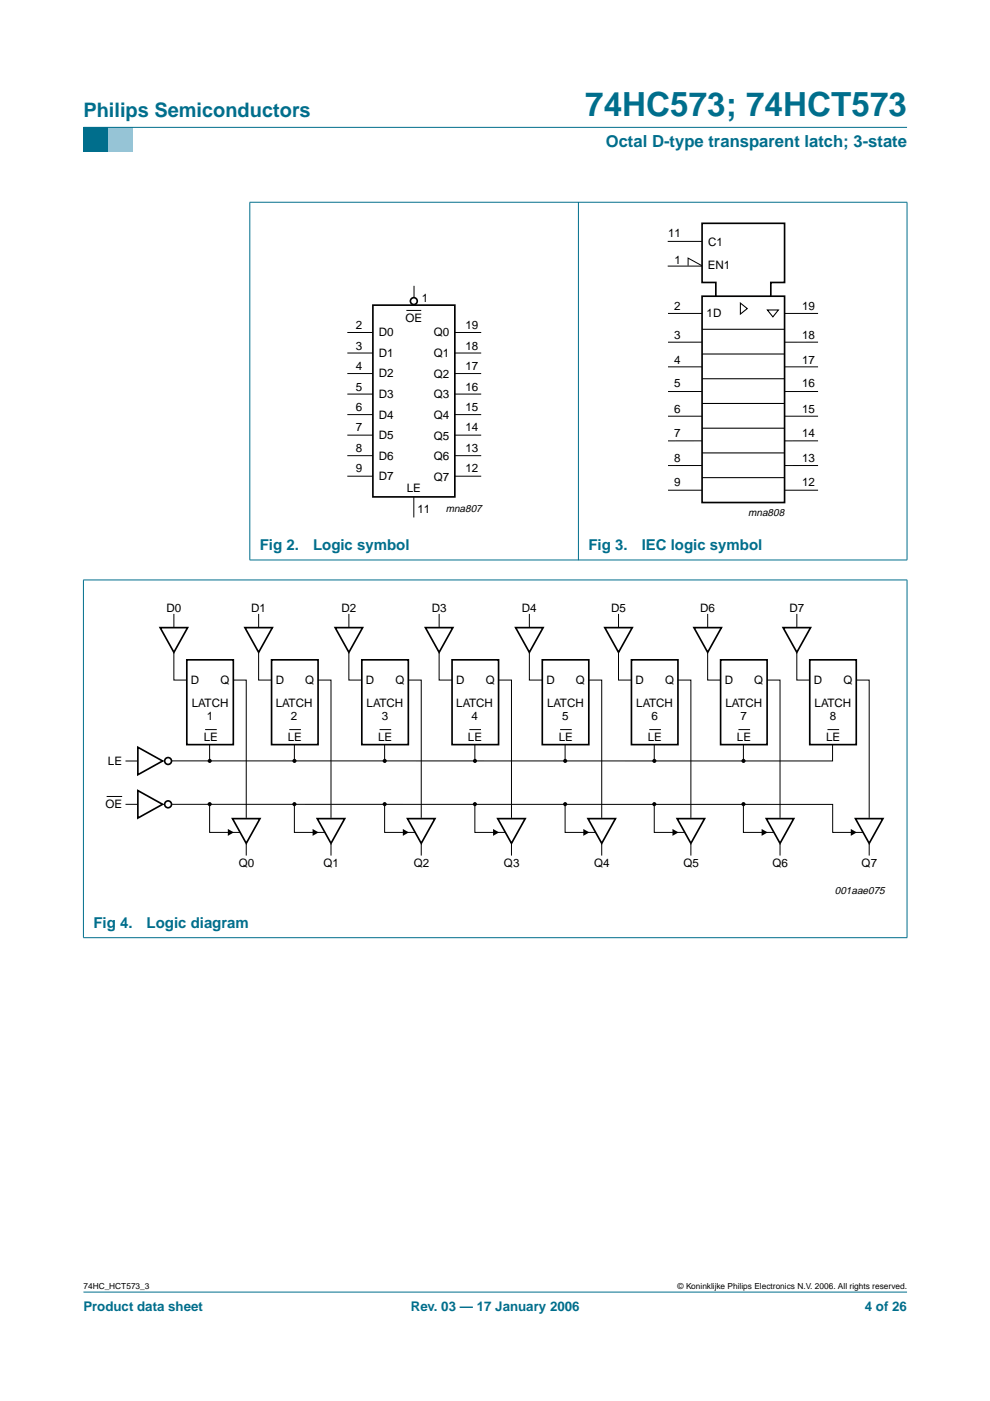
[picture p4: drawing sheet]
<svg xmlns="http://www.w3.org/2000/svg" width="210mm" height="297mm" viewBox="0 0 210 297" stroke-linecap="round" stroke-linejoin="round" font-family="sans-serif">
<path d="M17.7 273.9h174.6z" fill="#006e8c" stroke="#006e8c" stroke-width=".21"/>
<path d="M17.7 27h5.3v5.3h-5.3z" fill-rule="evenodd" fill="#006e8c"/>
<path d="M23 27h5.3v5.3h-5.3z" fill-rule="evenodd" fill="#96c4d6"/>
<g fill="#006e8c" stroke="#006e8c" stroke-width=".21">
<path d="M17.7 27h174.6z"/>
<path d="M53 42.9v75.8z"/>
<path d="M122.6 42.8v76z"/>
<path d="M192.3 42.9v75.8z"/>
<path d="M52.9 42.9h139.5z"/>
<path d="M52.9 118.7h139.5z"/>
<path d="M17.7 123v75.8z"/>
<path d="M192.3 123v75.8z"/>
<path d="M17.6 123h174.8z"/>
<path d="M17.6 198.8h174.8z"/>
</g>
<g fill="none" stroke="#000" stroke-width=".35">
<path d="M79.1 64.7h17.3v40.7h-17.3zM148.9 62.8h17.4v43.7h-17.4zM151.8 62.8v-2.9h-2.9v-12.6h17.4v12.6h-2.9v2.9M34 133.1h5.8l-2.9 5.2zM39.6 139.9h9.9v18h-9.9zM51.9 133.1h5.9l-3 5.2zM57.6 139.9h9.8v18h-9.8zM71.1 133.1h5.8l-2.9 5.2zM76.7 139.9h9.9v18h-9.9zM90.2 133.1h5.8l-2.9 5.2zM95.8 139.9h9.9v18h-9.9zM109.3 133.1h5.9l-3 5.2z"/>
<path d="M115 139.9h9.8v18h-9.8zM128.2 133.1h5.9l-3 5.2zM133.9 139.9h9.8v18h-9.8zM147.1 133.1h5.9l-3 5.2zM152.8 139.9h9.8v18h-9.8zM166 133.1h5.9l-3 5.2zM171.7 139.9h9.8v18h-9.8zM29.2 158.4l5.3 2.9-5.3 3zM29.2 167.6l5.3 2.9-5.3 2.9zM49.3 173.6h5.8l-2.9 5.2zM67.3 173.6h5.8l-2.9 5.2zM86.4 173.6h5.8l-2.9 5.2z"/>
<path d="M105.5 173.6h5.9l-3 5.2zM124.7 173.6h5.8l-2.9 5.2zM143.6 173.6h5.8l-2.9 5.2zM162.5 173.6h5.8l-2.9 5.2zM181.4 173.6h5.8l-2.9 5.2z"/>
<circle cx="87.7" cy="63.8" r=".73"/>
<circle cx="35.6" cy="170.5" r=".73"/>
<circle cx="35.6" cy="161.3" r=".73"/>
</g>
<g fill="none" stroke="#000" stroke-width=".21">
<path d="M141.6 51.2h7.3M141.6 56.4h7.3M145.9 56.3v-1.6l2.9 1.6M73.6 70.5h5.5M73.6 74.8h5.5M73.6 79.2h5.5M86.2 65.8h3.1M87.8 60.6v2.5M96.5 70.5h5.5M96.5 74.8h5.5M96.5 79.2h5.5M141.6 66.5h7.2"/>
<path d="M141.6 77.8h7.2M148.8 72.5l-7.2 .1M166.4 66.5h7M166.4 77.8h7M173.4 72.5l-7 .1M73.6 83.6h5.5M73.6 87.9h5.5M73.6 92.3h5.5M73.6 96.6h5.5M96.5 83.6h5.5M96.5 87.9h5.5M96.5 92.3h5.5"/>
<path d="M96.5 96.6h5.5M141.6 88.2h7.2M148.8 83h-7.2M148.8 93.5h-7.2M148.8 98.7h-7.2M166.4 88.2h7M173.4 83h-7M173.4 93.5h-7M173.4 98.7h-7M73.6 101h5.5M87.7 105.4v4.3M96.5 101h5.5"/>
<path d="M141.6 103.9h7.2M166.4 103.9h7M36.9 138.3v5.9h2.7M36.9 130.2v2.9M54.8 138.3v5.9h2.8M54.8 130.2v2.9M74 138.3v5.9h2.7M74 130.2v2.9M93.1 138.3v5.9h2.7M93.1 130.2v2.9M112.2 138.3v5.9h2.8M112.2 130.2v2.9"/>
<path d="M131.1 138.3v5.9h2.8M131.1 130.2v2.9M150 138.3v5.9h2.8M150 130.2v2.9M168.9 138.3v5.9h2.8M168.9 130.2v2.9M43.5 154.7h2.5M44.4 157.8v3.5M49.5 144.2h2.7v29.2M61.3 154.7h2.5M62.4 157.8v3.5M67.4 144.2h2.8v29.2"/>
<path d="M80.5 154.7h2.4M81.5 157.8v3.5M86.6 144.2h2.7v29.2M99.5 154.7h2.5M100.7 157.8v3.5M105.7 144.2h2.7v29.2M118.8 154.7h2.4M119.8 157.8v3.5M124.8 144.2h2.8v29.2M137.7 154.7h2.4M138.7 157.8v3.5M143.7 144.2h2.8v29.2"/>
<path d="M156.6 154.7h2.4M157.6 157.8v3.5M162.6 144.2h2.8v29.2M175.4 154.7h2.5M176.5 157.8v3.5h-140.1M181.5 144.2h2.8v29.2M22.6 168.9h3.3M26.6 170.5h2.6M26.6 161.3h2.6M36.5 170.5h140v6h6.5M44.4 170.6v5.9h6.5M52.2 178.9v2.5"/>
<path d="M62.4 170.6v5.9h6.5M70.2 178.9v2.5M81.5 170.6v5.9h6.5M89.3 178.9v2.5M100.7 170.6v5.9h6.5M108.4 178.9v2.5M119.8 170.6v5.9h6.5M127.6 178.9v2.5M138.7 170.6v5.9h6.5M146.5 178.9v2.5M157.6 170.6v5.9h6.5M165.4 178.9v2.5"/>
<path d="M184.3 178.9v2.5"/>
</g>
<path d="M148.9 75.1h17.4M148.9 69.8h17.4M157 64.3l1.4 1.1-1.4 1.2zM162.7 65.7h2.3l-1.1 1.5zM148.9 96h17.4M148.9 90.8h17.4M148.9 85.5h17.4M148.9 80.3h17.4M148.9 101.3h17.4" fill="none" stroke="#000" stroke-width=".23"/>
<g fill="#000">
<path d="M48.3 175.8l1.3 .7-1.3 .7zM66.3 175.8l1.3 .7-1.3 .7zM85.4 175.8l1.3 .7-1.3 .7zM104.5 175.8l1.3 .7-1.3 .7zM123.7 175.8l1.3 .7-1.3 .7zM142.6 175.8l1.3 .7-1.3 .7zM161.5 175.8l1.3 .7-1.3 .7zM180.4 175.8l1.3 .7-1.3 .7z"/>
<circle cx="44.5" cy="170.5" r=".44"/>
<circle cx="44.5" cy="161.3" r=".44"/>
<circle cx="62.4" cy="170.5" r=".44"/>
<circle cx="62.4" cy="161.3" r=".44"/>
<circle cx="81.6" cy="170.5" r=".44"/>
<circle cx="81.6" cy="161.3" r=".44"/>
<circle cx="100.7" cy="170.5" r=".44"/>
<circle cx="100.7" cy="161.3" r=".44"/>
<circle cx="119.8" cy="170.5" r=".44"/>
<circle cx="119.8" cy="161.3" r=".44"/>
<circle cx="138.7" cy="170.5" r=".44"/>
<circle cx="138.7" cy="161.3" r=".44"/>
<circle cx="157.6" cy="170.5" r=".44"/>
<circle cx="157.6" cy="161.3" r=".44"/>
</g>
<text font-size="7.1" fill="#006e8c" x="124.1" y="24.7">74HC573; 74HCT573</text>
<text font-size="4.2" fill="#006e8c" x="17.7" y="24.9">Philips Semiconductors</text>
<text font-size="3.5" fill="#006e8c" x="128.4" y="31.1">Octal D-type transparent latch; 3-state</text>
<g font-size="3.2" fill="#006e8c">
<text x="55.1" y="116.6">Fig 2.</text>
<text x="66.4" y="116.6">Logic symbol</text>
<text x="124.8" y="116.6">Fig 3.</text>
<text x="136" y="116.6">IEC logic symbol</text>
<text x="19.8" y="196.7">Fig 4.</text>
<text x="31.1" y="196.7">Logic diagram</text>
</g>
<g font-size="2.8" fill="#006e8c">
<text x="17.7" y="278">Product data sheet</text>
<text x="87.1" y="278">Rev. 03 — 17 January 2006</text>
<text x="183.4" y="278">4 of 26</text>
</g>
<g font-size="2.5">
<text x="141.6" y="50.3">11</text>
<text x="150.1" y="52.1">C1</text>
<text x="143" y="55.9">1</text>
<text x="150.1" y="57.1">EN1</text>
<text x="89.5" y="64">1</text>
<text x="142.9" y="65.8">2</text>
<text x="170.1" y="65.8">19</text>
<text x="75.4" y="69.8">2</text>
<text x="80.3" y="71.3">D0</text>
<text x="86" y="68.2">OE</text>
<text x="92" y="71.3">Q0</text>
<text x="98.7" y="69.8">19</text>
<text x="142.9" y="71.9">3</text>
<text x="149.8" y="67.2">1D</text>
<text x="170.1" y="71.9">18</text>
<text x="75.4" y="74.2">3</text>
<text x="80.3" y="75.6">D1</text>
<text x="92" y="75.7">Q1</text>
<text x="98.7" y="74.2">18</text>
<text x="142.9" y="77.1">4</text>
<text x="170.1" y="77.1">17</text>
<text x="75.4" y="82.8">5</text>
<text x="75.4" y="78.5">4</text>
<text x="80.3" y="80">D2</text>
<text x="92" y="80.1">Q2</text>
<text x="98.7" y="82.8">16</text>
<text x="98.7" y="78.5">17</text>
<text x="142.9" y="82.1">5</text>
<text x="170.1" y="82.1">16</text>
<text x="75.4" y="87.1">6</text>
<text x="80.3" y="84.4">D3</text>
<text x="80.3" y="88.7">D4</text>
<text x="92" y="84.4">Q3</text>
<text x="92" y="88.8">Q4</text>
<text x="98.7" y="87.1">15</text>
<text x="142.9" y="87.5">6</text>
<text x="170.1" y="87.5">15</text>
<text x="75.4" y="95.8">8</text>
<text x="75.4" y="91.5">7</text>
<text x="80.3" y="93.1">D5</text>
<text x="92" y="93.2">Q5</text>
<text x="98.7" y="95.8">13</text>
<text x="98.7" y="91.5">14</text>
<text x="142.9" y="92.6">7</text>
<text x="170.1" y="92.6">14</text>
<text x="75.4" y="100.1">9</text>
<text x="80.3" y="97.5">D6</text>
<text x="80.3" y="101.8">D7</text>
<text x="92" y="97.6">Q6</text>
<text x="92" y="101.9">Q7</text>
<text x="98.7" y="100.1">12</text>
<text x="142.9" y="98">8</text>
<text x="170.1" y="98">13</text>
<text x="86.2" y="104.2">LE</text>
<text x="142.9" y="103.1">9</text>
<text x="170.1" y="103.1">12</text>
<text x="88.5" y="108.7">11</text>
<text x="35.3" y="129.8">D0</text>
<text x="53.3" y="129.8">D1</text>
<text x="72.4" y="129.8">D2</text>
<text x="91.5" y="129.8">D3</text>
<text x="110.7" y="129.8">D4</text>
<text x="129.6" y="129.8">D5</text>
<text x="148.5" y="129.8">D6</text>
<text x="167.4" y="129.8">D7</text>
<text x="40.5" y="145">D</text>
<text x="40.7" y="150">LATCH</text>
<text x="46.7" y="145">Q</text>
<text x="58.5" y="145">D</text>
<text x="58.5" y="150">LATCH</text>
<text x="64.7" y="145">Q</text>
<text x="77.6" y="145">D</text>
<text x="77.7" y="150">LATCH</text>
<text x="83.8" y="145">Q</text>
<text x="96.7" y="145">D</text>
<text x="96.8" y="150">LATCH</text>
<text x="103" y="145">Q</text>
<text x="115.9" y="145">D</text>
<text x="116" y="150">LATCH</text>
<text x="122.1" y="145">Q</text>
<text x="134.8" y="145">D</text>
<text x="134.9" y="150">LATCH</text>
<text x="141" y="145">Q</text>
<text x="153.7" y="145">D</text>
<text x="153.8" y="150">LATCH</text>
<text x="159.9" y="145">Q</text>
<text x="172.6" y="145">D</text>
<text x="172.7" y="150">LATCH</text>
<text x="178.8" y="145">Q</text>
<text x="43.9" y="152.7">1</text>
<text x="61.7" y="152.7">2</text>
<text x="80.9" y="152.7">3</text>
<text x="100" y="152.7">4</text>
<text x="119.2" y="152.7">5</text>
<text x="138.1" y="152.7">6</text>
<text x="157" y="152.7">7</text>
<text x="175.9" y="152.7">8</text>
<text x="43.2" y="157.2">LE</text>
<text x="61" y="157.2">LE</text>
<text x="80.2" y="157.2">LE</text>
<text x="99.2" y="157.2">LE</text>
<text x="118.5" y="157.2">LE</text>
<text x="137.4" y="157.2">LE</text>
<text x="156.3" y="157.2">LE</text>
<text x="175.1" y="157.2">LE</text>
<text x="22.9" y="162.2">LE</text>
<text x="22.3" y="171.3">OE</text>
<text x="50.6" y="183.8">Q0</text>
<text x="68.6" y="183.8">Q1</text>
<text x="87.7" y="183.8">Q2</text>
<text x="106.8" y="183.8">Q3</text>
<text x="126" y="183.8">Q4</text>
<text x="144.9" y="183.8">Q5</text>
<text x="163.8" y="183.8">Q6</text>
<text x="182.7" y="183.8">Q7</text>
</g>
<g font-size="2.2">
<text x="94.5" y="108.6">mna807</text>
<text x="158.6" y="109.4">mna808</text>
<text x="177" y="189.5">001aae075</text>
</g>
<g font-size="1.8">
<text x="17.7" y="273.4">74HC_HCT573_3</text>
<text x="143.7" y="273.4">© Koninklijke Philips Electronics N.V. 2006. All rights reserved.</text>
</g>
</svg>
